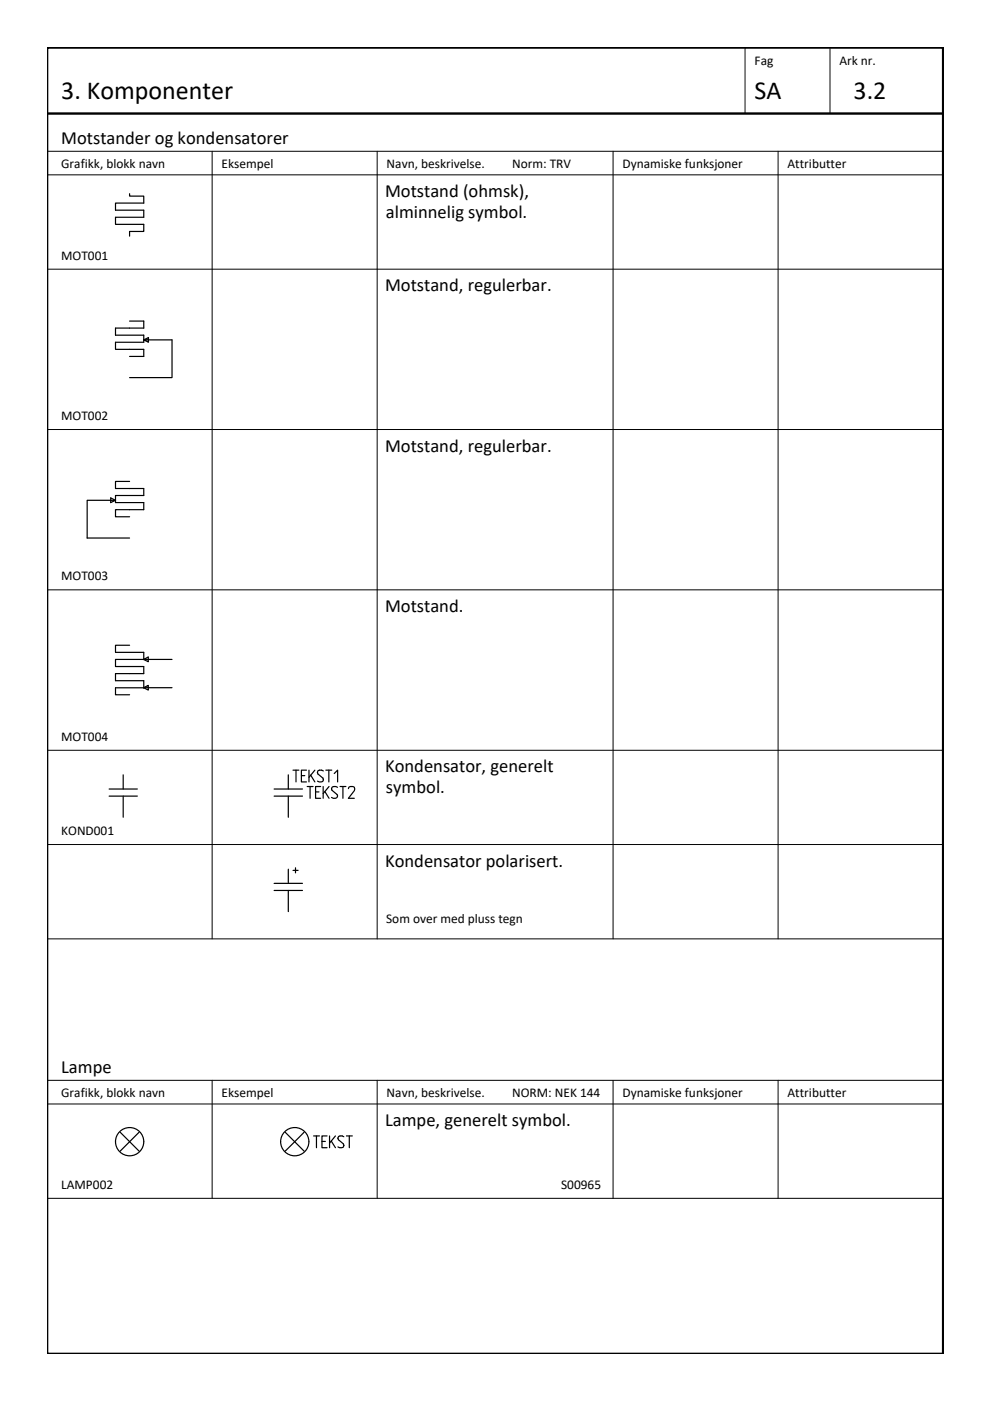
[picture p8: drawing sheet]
<svg xmlns="http://www.w3.org/2000/svg" width="210mm" height="297mm" viewBox="0 0 210 297" stroke-linecap="round" stroke-linejoin="round" font-family="sans-serif">
<!-- layer: KOMPONENTER -->
<g fill="none" stroke="#000" stroke-width=".25">
<path d="M27.5 41.1v.5h3v1.5h-6v1.5h6v1.5h-6v1.5h6v1.5h-3v1M27.5 68.1h3v1.5h-6v1.5h6v1.5h-6v1.5h6v1.5h-3M30.5 72.1l1-.5v1l-1-.5h6v8h-9M24.5 106.1l-1-.5v1l1-.5h-6v8h9M27.5 102.1h-3v1.5h6v1.5h-6v1.5h6v1.5h-6v1.5h3M27.5 136.8h-3v1.5h6v1.5h-6v1.5h6v1.5h-6v1.5h6v1.5M30.4 139.8l1 .5v-1l-1 .5h6.1M30.4 145.8l1-.5v1zM36.5 145.8h-12v1.5h3M23.1 167.3h6M23.1 168.8h6M26.1 164.3v3"/>
<path d="M26.1 168.8v4.5M58.1 167.3h6M58.1 168.8h6M61.1 164.3v3M61.1 168.8v4.5M58.1 187.3h6M58.1 188.8h6M61.1 188.8v4.5M25.5 240.1l4 4M29.5 240.1l-4 4M60.5 240.1l4 4M64.5 240.1l-4 4"/>
<circle cx="27.5" cy="242.1" r="3"/>
<circle cx="62.5" cy="242.1" r="3"/>
</g>
<!-- layer: RAMME -->
<path d="M10 10.1h190v276.9h-190zM10 24.1h189.9" fill="none" stroke="#000" stroke-width=".51"/>
<!-- layer: RAMME SYMBOLER -->
<g fill="none" stroke="#000" stroke-width=".21">
<path d="M158 10.1v14M176 10.1v14M10 32.1h189.9M10 37.1h189.9M45 32.1v167M80 32.1v167M130 32.1v167M165 32.1v167M10 57.1h189.9M10 91.1h189.9M10 125.1h189.9M10 159.1h189.9"/>
<path d="M10 179.1h189.9M10 199.1h189.9M10 234.1h189.9M10 229.1h189.9M45 229.1v25M80 229.1v25M130 229.1v25M165 229.1v25M10 254.1h189.9"/>
</g>
<!-- layer: KOMP-TEKST25 -->
<g fill="none" stroke="#000" stroke-width=".25">
<path d="M62.1 163.3h1.3M62.8 163.3v2.5M63.9 164.5h.7M65 163.3h-1.1v2.5h1.1M65.1 166.8h1.3M65.5 163.3v2.5M65.7 166.8v2.5M65.9 164.3l.9 1.5M66.8 163.3l-1.3 1.5M66.9 167.9h.7M68 166.8h-1.1v2.5h1.1M68.5 166.8v2.5"/>
<path d="M68.6 163.5a.97 .97 0 0 0-1.2 0v.6l1.1 .9v.6a.97 .97 0 0 1-1.2 0M68.9 167.8l.9 1.5M69.1 163.3h1.2M69.7 163.3v2.5M69.8 166.8l-1.3 1.5M70.9 164l.7-.7v2.5M71.6 166.9a.79 .79 0 0 0-1.3 .3l.1 .4 1.1 .9v.6a.88 .88 0 0 1-1.2 0M72.1 166.8h1.2M72.7 166.8v2.5M73.9 167.2l.1-.3 .3-.1 .8 .1v.7l-1.2 1.7h1.2M66.5 240.8h1.2M67.1 240.8v2.5"/>
<path d="M68.3 242h.7M69.3 240.8h-1v2.5h1M69.9 240.8v2.5M70.2 241.9l.9 1.4M71.1 240.8l-1.2 1.6M72.9 241a.92 .92 0 0 0-1.1 0v.6l1 .9v.7a.97 .97 0 0 1-1.2 0M73.4 240.8h1.3M74.1 240.8v2.5"/>
</g>
<g font-size="5.5">
<text x="13" y="21.1">3. Komponenter</text>
<text x="160" y="21.1">SA</text>
<text x="181" y="21.1">3.2</text>
</g>
<text font-size="4" x="61" y="186.3">+</text>
<g font-size="3.9">
<text x="13" y="30.6">Motstander og kondensatorer</text>
<text x="81.6" y="41.8">Motstand (ohmsk),</text>
<text x="81.8" y="46.2">alminnelig symbol.</text>
<text x="81.6" y="61.8">Motstand, regulerbar.</text>
<text x="81.6" y="95.7">Motstand, regulerbar.</text>
<text x="81.6" y="129.7">Motstand.</text>
<text x="81.6" y="163.8">Kondensator, generelt</text>
<text x="81.8" y="168.1">symbol.</text>
<text x="81.6" y="183.7">Kondensator polarisert.</text>
<text x="13" y="227.6">Lampe</text>
<text x="81.6" y="238.7">Lampe, generelt symbol.</text>
</g>
<g font-size="2.8">
<text x="160" y="13.9">Fag</text>
<text x="178" y="13.9">Ark nr.</text>
<text x="13" y="35.6">Grafikk, blokk navn</text>
<text x="47" y="35.6">Eksempel</text>
<text x="82" y="35.6">Navn, beskrivelse.</text>
<text x="108.6" y="35.6">Norm: TRV</text>
<text x="132" y="35.6">Dynamiske funksjoner</text>
<text x="167" y="35.6">Attributter</text>
<text x="13" y="55.1">MOT001</text>
<text x="13" y="89.1">MOT002</text>
<text x="13" y="123.1">MOT003</text>
<text x="13" y="157.1">MOT004</text>
<text x="13" y="177.1">KOND001</text>
<text x="81.9" y="195.7">Som over med pluss tegn</text>
<text x="13" y="232.6">Grafikk, blokk navn</text>
<text x="47" y="232.6">Eksempel</text>
<text x="82" y="232.6">Navn, beskrivelse.</text>
<text x="108.6" y="232.6">NORM: NEK 144</text>
<text x="132" y="232.6">Dynamiske funksjoner</text>
<text x="167" y="232.6">Attributter</text>
<text x="13" y="252.1">LAMP002</text>
<text x="119" y="252.1">S00965</text>
</g>
</svg>
